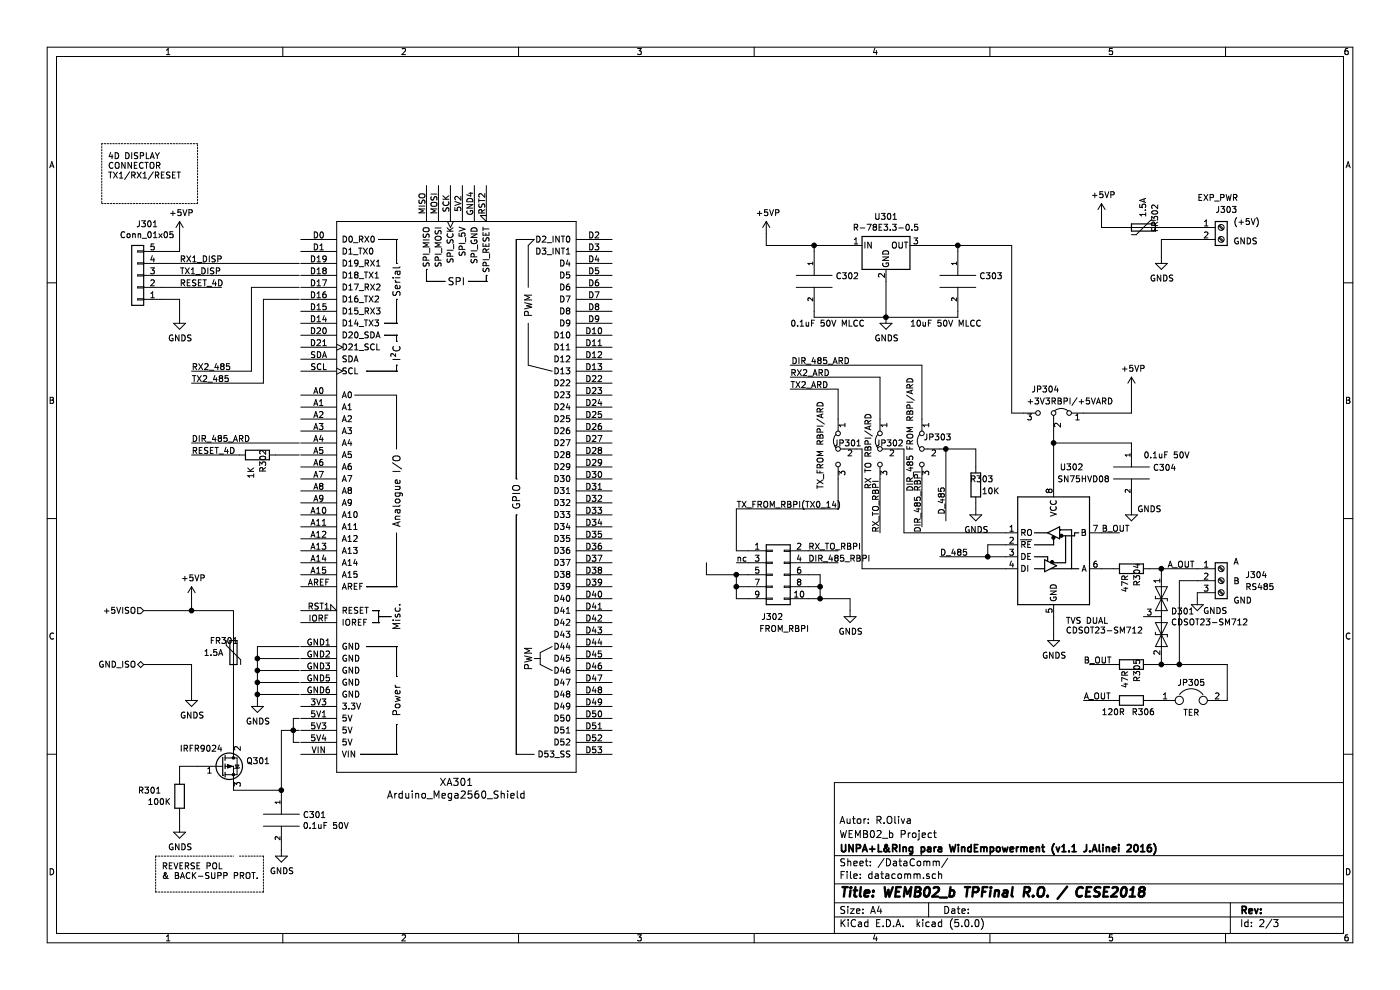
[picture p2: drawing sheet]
EESchema Schematic File Version 4
LIBS:WEMB02_b-cache
EELAYER 26 0
EELAYER END
$Descr A4 11693 8268
encoding utf-8
Sheet 2 3
Title "WEMB02_b TPFinal R.O. / CESE2018"
Date ""
Rev ""
Comp "UNPA+L&RIng para WindEmpowerment (v1.1 J.Alinei 2016)"
Comment1 "WEMB02_b Project"
Comment2 "Autor: R.Oliva"
Comment3 ""
Comment4 ""
$EndDescr
$Comp
L arduino:Arduino_Mega2560_Shield XA301
U 1 1
P 3812 4150
F 0 "XA301" H 3812 1770 60  0000 C CNN
F 1 "Arduino_Mega2560_Shield" H 3812 1664 60  0000 C CNN
F 2 "Mainboard_footprints:ARDUINO_MEGA82560_REV3" H 4512 6900 60  0001 C CNN
F 3 "https://store.arduino.cc/arduino-mega-2560-rev3" H 4512 6900 60  0001 C CNN
	1    3812 4150
	1    0    0    -1  
$EndComp
$Comp
L Interface_UART:MAX485E U302
U 1 1
P 8800 4550
F 0 "U302" H 8950 5200 50  0000 C CNN
F 1 "SN75HVD08" H 9050 5100 50  0000 C CNN
F 2 "Package_SO:SOIC-8_3.9x4.9mm_P1.27mm" H 8800 3850 50  0001 C CNN
F 3 "https://datasheets.maximintegrated.com/en/ds/MAX1487E-MAX491E.pdf" H 8800 4600 50  0001 C CNN
	1    8800 4550
	1    0    0    -1  
$EndComp
$Comp
L Connector:Screw_Terminal_01x03 J304
U 1 1
P 10200 4850
F 0 "J304" H 10400 4900 50  0000 L CNN
F 1 "RS485" H 10400 4800 50  0000 L CNN
F 2 "TerminalBlock:TerminalBlock_bornier-3_P5.08mm" H 10200 4850 50  0001 C CNN
F 3 "~" H 10200 4850 50  0001 C CNN
	1    10200 4850
	1    0    0    -1  
$EndComp
Text HLabel 1200 5100 0    50   Input ~ 0
+5VISO
Wire Wire Line
	1200 5100 1600 5100
Wire Wire Line
	1600 5100 1600 5000
$Comp
L power:+5VP #PWR0126
U 1 1
P 1600 5000
F 0 "#PWR0126" H 1600 4850 50  0001 C CNN
F 1 "+5VP" H 1615 5173 50  0000 C CNN
F 2 "" H 1600 5000 50  0001 C CNN
F 3 "" H 1600 5000 50  0001 C CNN
	1    1600 5000
	1    0    0    -1  
$EndComp
Text HLabel 1200 5550 0    50   BiDi ~ 0
GND_ISO
Wire Wire Line
	1200 5550 1600 5550
Wire Wire Line
	1600 5550 1600 5800
$Comp
L power:GNDS #PWR0127
U 1 1
P 1600 5800
F 0 "#PWR0127" H 1600 5550 50  0001 C CNN
F 1 "GNDS" H 1605 5627 50  0000 C CNN
F 2 "" H 1600 5800 50  0001 C CNN
F 3 "" H 1600 5800 50  0001 C CNN
	1    1600 5800
	1    0    0    -1  
$EndComp
Wire Wire Line
	2500 5400 2150 5400
Wire Wire Line
	2150 5400 2150 5500
Wire Wire Line
	2500 5500 2150 5500
Connection ~ 2150 5500
Wire Wire Line
	2150 5500 2150 5600
Wire Wire Line
	2500 5600 2150 5600
Connection ~ 2150 5600
Wire Wire Line
	2150 5600 2150 5700
Wire Wire Line
	2500 5700 2150 5700
Connection ~ 2150 5700
Wire Wire Line
	2150 5700 2150 5800
Wire Wire Line
	2500 5800 2150 5800
Wire Wire Line
	2150 5800 2150 5850
Connection ~ 2150 5800
$Comp
L power:GNDS #PWR0128
U 1 1
P 2150 5850
F 0 "#PWR0128" H 2150 5600 50  0001 C CNN
F 1 "GNDS" H 2155 5677 50  0000 C CNN
F 2 "" H 2150 5850 50  0001 C CNN
F 3 "" H 2150 5850 50  0001 C CNN
	1    2150 5850
	1    0    0    -1  
$EndComp
Wire Wire Line
	2500 6000 2450 6000
Wire Wire Line
	2450 6200 2500 6200
Wire Wire Line
	2450 6000 2450 6100
Wire Wire Line
	2500 6100 2450 6100
Connection ~ 2450 6100
Wire Wire Line
	2450 6100 2450 6200
Wire Wire Line
	1950 5100 1600 5100
Connection ~ 1600 5100
$Comp
L pspice:CAP C?
U 1 1
P 2350 6850
AR Path="/5BBA1300/5BBFCE2E" Ref="C?"  Part="1" 
AR Path="/5BBA133B/5BBFCE2E" Ref="C301"  Part="1" 
F 0 "C301" H 2528 6896 50  0000 L CNN
F 1 "0.1uF 50V" H 2528 6805 50  0000 L CNN
F 2 "Capacitor_SMD:C_0805_2012Metric_Pad1.15x1.40mm_HandSolder" H 2350 6850 50  0001 C CNN
F 3 "" H 2350 6850 50  0001 C CNN
	1    2350 6850
	1    0    0    -1  
$EndComp
$Comp
L power:GNDS #PWR0129
U 1 1
P 2350 7100
F 0 "#PWR0129" H 2350 6850 50  0001 C CNN
F 1 "GNDS" H 2355 6927 50  0000 C CNN
F 2 "" H 2350 7100 50  0001 C CNN
F 3 "" H 2350 7100 50  0001 C CNN
	1    2350 7100
	1    0    0    -1  
$EndComp
$Comp
L Connector_Generic:Conn_01x05 J301
U 1 1
P 1150 2300
F 0 "J301" H 1070 1875 50  0000 C CNN
F 1 "Conn_01x05" H 1070 1966 50  0000 C CNN
F 2 "Connector_Molex:Molex_KK-254_AE-6410-05A_1x05_P2.54mm_Vertical" H 1150 2300 50  0001 C CNN
F 3 "~" H 1150 2300 50  0001 C CNN
	1    1150 2300
	-1   0    0    1   
$EndComp
Wire Wire Line
	1350 2200 2500 2200
Wire Wire Line
	1350 2300 2500 2300
Text Label 1600 3800 0    50   ~ 0
RESET_4D
Wire Wire Line
	1350 2400 1850 2400
Text Label 1500 2400 0    50   ~ 0
RESET_4D
Wire Wire Line
	1350 2500 1500 2500
Wire Wire Line
	1500 2500 1500 2650
$Comp
L power:GNDS #PWR0302
U 1 1
P 1500 2650
F 0 "#PWR0302" H 1500 2400 50  0001 C CNN
F 1 "GNDS" H 1505 2477 50  0000 C CNN
F 2 "" H 1500 2650 50  0001 C CNN
F 3 "" H 1500 2650 50  0001 C CNN
	1    1500 2650
	1    0    0    -1  
$EndComp
Wire Wire Line
	1350 2100 1500 2100
Wire Wire Line
	1500 2100 1500 1950
$Comp
L power:+5VP #PWR0301
U 1 1
P 1500 1950
F 0 "#PWR0301" H 1500 1800 50  0001 C CNN
F 1 "+5VP" H 1515 2123 50  0000 C CNN
F 2 "" H 1500 1950 50  0001 C CNN
F 3 "" H 1500 1950 50  0001 C CNN
	1    1500 1950
	1    0    0    -1  
$EndComp
$Comp
L Device:Q_PMOS_GDS Q301
U 1 1
P 1850 6400
F 0 "Q301" H 2056 6446 50  0000 L CNN
F 1 "IRFR9024" H 1500 6550 50  0000 L CNN
F 2 "Package_TO_SOT_SMD:TO-252-3_TabPin4" H 2050 6500 50  0001 C CNN
F 3 "~" H 1850 6400 50  0001 C CNN
	1    1850 6400
	1    0    0    -1  
$EndComp
Wire Wire Line
	1950 6600 2350 6600
Wire Wire Line
	2350 6600 2350 6100
Wire Wire Line
	2350 6100 2450 6100
Connection ~ 2350 6600
$Comp
L Device:R R?
U 1 1
P 1500 6650
AR Path="/5BBA1300/5BC00178" Ref="R?"  Part="1" 
AR Path="/5BBA133B/5BC00178" Ref="R301"  Part="1" 
F 0 "R301" H 1650 6700 50  0000 L CNN
F 1 "100K" H 1570 6605 50  0000 L CNN
F 2 "Resistor_SMD:R_0805_2012Metric_Pad1.15x1.40mm_HandSolder" V 1430 6650 50  0001 C CNN
F 3 "~" H 1500 6650 50  0001 C CNN
	1    1500 6650
	-1   0    0    -1  
$EndComp
Wire Wire Line
	1650 6400 1500 6400
Wire Wire Line
	1500 6400 1500 6500
Wire Wire Line
	1500 6800 1500 6900
$Comp
L power:GNDS #PWR0303
U 1 1
P 1500 6900
F 0 "#PWR0303" H 1500 6650 50  0001 C CNN
F 1 "GNDS" H 1505 6727 50  0000 C CNN
F 2 "" H 1500 6900 50  0001 C CNN
F 3 "" H 1500 6900 50  0001 C CNN
	1    1500 6900
	1    0    0    -1  
$EndComp
Wire Notes Line
	850  1700 1650 1700
Wire Notes Line
	1650 1700 1650 1200
Wire Notes Line
	1650 1200 850  1200
Wire Notes Line
	850  1200 850  1700
Text Notes 900  1500 0    50   ~ 0
4D DISPLAY\nCONNECTOR\nTX1/RX1/RESET\n
Wire Notes Line
	1300 7150 1950 7150
Text Notes 1350 7350 0    50   ~ 0
REVERSE POL\n& BACK-SUPP PROT.\n
Wire Notes Line
	2000 7150 2200 7150
Wire Notes Line
	2200 7150 2200 7450
Wire Notes Line
	1300 7450 2200 7450
Wire Notes Line
	1300 7150 1300 7450
Wire Wire Line
	1950 5300 1950 5100
$Comp
L Device:Polyfuse FR301
U 1 1
P 1950 5450
F 0 "FR301" H 1750 5550 50  0000 L CNN
F 1 "1.5A" H 1700 5450 50  0000 L CNN
F 2 "Capacitor_THT:C_Disc_D4.3mm_W1.9mm_P5.00mm" H 2000 5250 50  0001 L CNN
F 3 "~" H 1950 5450 50  0001 C CNN
	1    1950 5450
	1    0    0    -1  
$EndComp
Wire Wire Line
	1950 5600 1950 6200
Text Label 1600 3700 0    50   ~ 0
DIR_485_ARD
Wire Wire Line
	2500 2400 2100 2400
Wire Wire Line
	2100 2400 2100 3100
Wire Wire Line
	2100 3100 1600 3100
Wire Wire Line
	1600 3200 2200 3200
Wire Wire Line
	2200 3200 2200 2500
Wire Wire Line
	2200 2500 2500 2500
Text Label 1600 3100 0    50   ~ 0
RX2_485
Text Label 1600 3200 0    50   ~ 0
TX2_485
Text Label 1500 2200 0    50   ~ 0
RX1_DISP
Text Label 1500 2300 0    50   ~ 0
TX1_DISP
$Comp
L Connector_Generic:Conn_02x05_Odd_Even J302
U 1 1
P 6450 4800
F 0 "J302" H 6450 4450 50  0000 C CNN
F 1 "FROM_RBPI" H 6550 4350 50  0000 C CNN
F 2 "Connector_IDC:IDC-Header_2x05_P2.54mm_Vertical" H 6450 4800 50  0001 C CNN
F 3 "~" H 6450 4800 50  0001 C CNN
	1    6450 4800
	1    0    0    -1  
$EndComp
$Comp
L Jumper:Jumper_3_Bridged12 JP?
U 1 1
P 7000 3750
AR Path="/5BBA1300/5BC060B2" Ref="JP?"  Part="1" 
AR Path="/5BBA133B/5BC060B2" Ref="JP301"  Part="1" 
F 0 "JP301" V 6950 3550 50  0000 L CNN
F 1 "TX_FROM RBPI/ARD" H 6600 3900 50  0000 L CNN
F 2 "Connector_PinHeader_2.54mm:PinHeader_1x03_P2.54mm_Vertical" H 7000 3750 50  0001 C CNN
F 3 "~" H 7000 3750 50  0001 C CNN
	1    7000 3750
	0    -1   1    0   
$EndComp
$Comp
L Jumper:Jumper_3_Bridged12 JP?
U 1 1
P 7350 3750
AR Path="/5BBA1300/5BC072D9" Ref="JP?"  Part="1" 
AR Path="/5BBA133B/5BC072D9" Ref="JP302"  Part="1" 
F 0 "JP302" V 7300 3550 50  0000 L CNN
F 1 "RX TO RBPI/ARD" H 7050 3850 50  0000 L CNN
F 2 "Connector_PinHeader_2.54mm:PinHeader_1x03_P2.54mm_Vertical" H 7350 3750 50  0001 C CNN
F 3 "~" H 7350 3750 50  0001 C CNN
	1    7350 3750
	0    -1   1    0   
$EndComp
$Comp
L Jumper:Jumper_3_Bridged12 JP?
U 1 1
P 7700 3750
AR Path="/5BBA1300/5BC0730B" Ref="JP?"  Part="1" 
AR Path="/5BBA133B/5BC0730B" Ref="JP303"  Part="1" 
F 0 "JP303" V 7600 3500 50  0000 L CNN
F 1 "DIR_485 FROM RBPI/ARD" H 7100 3850 50  0000 L CNN
F 2 "Connector_PinHeader_2.54mm:PinHeader_1x03_P2.54mm_Vertical" H 7700 3750 50  0001 C CNN
F 3 "~" H 7700 3750 50  0001 C CNN
	1    7700 3750
	0    -1   1    0   
$EndComp
$Comp
L Jumper:Jumper_3_Bridged12 JP?
U 1 1
P 8800 3450
AR Path="/5BBA1300/5BC0733F" Ref="JP?"  Part="1" 
AR Path="/5BBA133B/5BC0733F" Ref="JP304"  Part="1" 
F 0 "JP304" H 8750 3650 50  0000 L CNN
F 1 "+3V3RBPI/+5VARD" H 8300 3550 50  0000 L CNN
F 2 "Connector_PinHeader_2.54mm:PinHeader_1x03_P2.54mm_Vertical" H 8800 3450 50  0001 C CNN
F 3 "~" H 8800 3450 50  0001 C CNN
	1    8800 3450
	-1   0    0    -1  
$EndComp
Wire Wire Line
	6250 4600 6150 4600
Wire Wire Line
	6150 4600 6150 4250
Wire Wire Line
	6150 4250 7000 4250
Wire Wire Line
	7000 4000 7000 4250
Wire Wire Line
	7500 3750 7550 3750
Wire Wire Line
	7550 3750 7550 4450
Wire Wire Line
	7550 4450 8400 4450
Wire Wire Line
	7150 3750 7200 3750
Wire Wire Line
	7200 3750 7200 4750
Wire Wire Line
	7200 4750 8400 4750
Wire Wire Line
	8800 5150 8800 5300
$Comp
L power:GNDS #PWR0308
U 1 1
P 8800 5300
F 0 "#PWR0308" H 8800 5050 50  0001 C CNN
F 1 "GNDS" H 8805 5127 50  0000 C CNN
F 2 "" H 8800 5300 50  0001 C CNN
F 3 "" H 8800 5300 50  0001 C CNN
	1    8800 5300
	1    0    0    -1  
$EndComp
Wire Wire Line
	6750 4600 7000 4600
Wire Wire Line
	6750 4700 7000 4700
Wire Wire Line
	8400 4550 8250 4550
Wire Wire Line
	8250 4550 8250 4650
Wire Wire Line
	8250 4650 8400 4650
Wire Wire Line
	8250 4650 7850 4650
Connection ~ 8250 4650
Wire Wire Line
	7850 3750 7900 3750
Wire Wire Line
	7900 3750 7900 4350
Wire Wire Line
	7000 3250 6600 3250
Wire Wire Line
	7000 3250 7000 3500
Wire Wire Line
	7350 3500 7350 3150
Wire Wire Line
	7350 3150 6600 3150
Wire Wire Line
	7700 3500 7700 3050
Wire Wire Line
	7700 3050 6600 3050
Wire Wire Line
	8800 3600 8800 3700
$Comp
L Regulator_Switching:R-781.5-0.5 U?
U 1 1
P 7400 2050
AR Path="/5BBA1300/5BC19A3B" Ref="U?"  Part="1" 
AR Path="/5BBA133B/5BC19A3B" Ref="U301"  Part="1" 
F 0 "U301" H 7400 2292 50  0000 C CNN
F 1 "R-78E3.3-0.5" H 7400 2201 50  0000 C CNN
F 2 "Converter_DCDC:Converter_DCDC_RECOM_R-78E-0.5_THT" H 7450 1800 50  0001 L CIN
F 3 "https://www.recom-power.com/pdf/Innoline/R-78xx-0.5.pdf" H 7400 2050 50  0001 C CNN
	1    7400 2050
	1    0    0    -1  
$EndComp
$Comp
L pspice:CAP C?
U 1 1
P 6800 2350
AR Path="/5BBA1300/5BC19A42" Ref="C?"  Part="1" 
AR Path="/5BBA133B/5BC19A42" Ref="C302"  Part="1" 
F 0 "C302" H 6978 2396 50  0000 L CNN
F 1 "0.1uF 50V MLCC" H 6600 2000 50  0000 L CNN
F 2 "Capacitor_SMD:C_0805_2012Metric_Pad1.15x1.40mm_HandSolder" H 6800 2350 50  0001 C CNN
F 3 "" H 6800 2350 50  0001 C CNN
	1    6800 2350
	1    0    0    -1  
$EndComp
$Comp
L pspice:CAP C?
U 1 1
P 8000 2350
AR Path="/5BBA1300/5BC19A49" Ref="C?"  Part="1" 
AR Path="/5BBA133B/5BC19A49" Ref="C303"  Part="1" 
F 0 "C303" H 8178 2396 50  0000 L CNN
F 1 "10uF 50V MLCC" H 7600 2000 50  0000 L CNN
F 2 "Capacitor_SMD:C_1210_3225Metric_Pad1.42x2.65mm_HandSolder" H 8000 2350 50  0001 C CNN
F 3 "" H 8000 2350 50  0001 C CNN
	1    8000 2350
	1    0    0    -1  
$EndComp
Wire Wire Line
	6800 2100 6800 2050
Connection ~ 6800 2050
Wire Wire Line
	6800 2050 7100 2050
Wire Wire Line
	7700 2050 8000 2050
Wire Wire Line
	8000 2050 8000 2100
Connection ~ 8000 2050
Wire Wire Line
	8000 2600 8000 2650
Wire Wire Line
	8000 2650 7400 2650
Wire Wire Line
	6800 2650 6800 2600
Wire Wire Line
	7400 2350 7400 2650
Connection ~ 7400 2650
Wire Wire Line
	7400 2650 6800 2650
Wire Wire Line
	8000 2050 8450 2050
Wire Wire Line
	6400 2050 6800 2050
$Comp
L power:GNDS #PWR0306
U 1 1
P 7400 2650
F 0 "#PWR0306" H 7400 2400 50  0001 C CNN
F 1 "GNDS" H 7405 2477 50  0000 C CNN
F 2 "" H 7400 2650 50  0001 C CNN
F 3 "" H 7400 2650 50  0001 C CNN
	1    7400 2650
	1    0    0    -1  
$EndComp
Wire Wire Line
	8550 3450 8450 3450
Wire Wire Line
	8450 3450 8450 2050
$Comp
L power:+5VP #PWR0304
U 1 1
P 6400 1950
F 0 "#PWR0304" H 6400 1800 50  0001 C CNN
F 1 "+5VP" H 6415 2123 50  0000 C CNN
F 2 "" H 6400 1950 50  0001 C CNN
F 3 "" H 6400 1950 50  0001 C CNN
	1    6400 1950
	1    0    0    -1  
$EndComp
Wire Wire Line
	6400 1950 6400 2050
Text Label 6150 4250 0    50   ~ 0
TX_FROM_RBPI(TX0_14)
Text Label 7900 4300 1    50   ~ 0
D_485
Text Label 6750 4700 0    50   ~ 0
DIR_485_RBPI
Text Label 6750 4600 0    50   ~ 0
RX_TO_RBPI
Text Label 7350 4450 1    50   ~ 0
RX_TO_RBPI
Text Label 7700 4450 1    50   ~ 0
DIR_485_RBPI
Text Label 7100 3050 2    50   ~ 0
DIR_485_ARD
Text Label 6600 3150 0    50   ~ 0
RX2_ARD
Text Label 6600 3250 0    50   ~ 0
TX2_ARD
Text Label 7850 4650 0    50   ~ 0
D_485
$Comp
L Device:R R?
U 1 1
P 8150 4050
AR Path="/5BBA1300/5BC240F2" Ref="R?"  Part="1" 
AR Path="/5BBA133B/5BC240F2" Ref="R303"  Part="1" 
F 0 "R303" H 8000 4100 50  0000 L CNN
F 1 "10K" H 7950 4000 50  0000 L CNN
F 2 "Resistor_SMD:R_0805_2012Metric_Pad1.15x1.40mm_HandSolder" V 8080 4050 50  0001 C CNN
F 3 "~" H 8150 4050 50  0001 C CNN
	1    8150 4050
	-1   0    0    -1  
$EndComp
Wire Wire Line
	7900 3750 8150 3750
Wire Wire Line
	8150 3750 8150 3900
Connection ~ 7900 3750
$Comp
L power:GNDS #PWR0307
U 1 1
P 8150 4250
F 0 "#PWR0307" H 8150 4000 50  0001 C CNN
F 1 "GNDS" H 8155 4077 50  0000 C CNN
F 2 "" H 8150 4250 50  0001 C CNN
F 3 "" H 8150 4250 50  0001 C CNN
	1    8150 4250
	1    0    0    -1  
$EndComp
Wire Wire Line
	8150 4200 8150 4250
Wire Wire Line
	6150 4700 6250 4700
Text Label 6150 4700 0    50   ~ 0
nc
Wire Wire Line
	6250 4800 6150 4800
Wire Wire Line
	6150 4800 6150 4900
Wire Wire Line
	6150 5000 6250 5000
Wire Wire Line
	6250 4900 6150 4900
Connection ~ 6150 4900
Wire Wire Line
	6150 4900 6150 5000
Wire Wire Line
	6150 4800 5900 4800
Wire Wire Line
	5900 4800 5900 4700
Connection ~ 6150 4800
Wire Wire Line
	6750 5000 6850 5000
Wire Wire Line
	6850 5000 6850 4900
Wire Wire Line
	6850 4800 6750 4800
Wire Wire Line
	6750 4900 6850 4900
Connection ~ 6850 4900
Wire Wire Line
	6850 4900 6850 4800
Wire Wire Line
	6850 5000 7100 5000
Wire Wire Line
	7100 5000 7100 5100
Connection ~ 6850 5000
$Comp
L power:GNDS #PWR0305
U 1 1
P 7100 5100
F 0 "#PWR0305" H 7100 4850 50  0001 C CNN
F 1 "GNDS" H 7105 4927 50  0000 C CNN
F 2 "" H 7100 5100 50  0001 C CNN
F 3 "" H 7100 5100 50  0001 C CNN
	1    7100 5100
	1    0    0    -1  
$EndComp
$Comp
L pspice:CAP C?
U 1 1
P 9450 3950
AR Path="/5BBA1300/5BC48827" Ref="C?"  Part="1" 
AR Path="/5BBA133B/5BC48827" Ref="C304"  Part="1" 
F 0 "C304" H 9628 3996 50  0000 L CNN
F 1 "0.1uF 50V" H 9550 4100 50  0000 L CNN
F 2 "Capacitor_SMD:C_0805_2012Metric_Pad1.15x1.40mm_HandSolder" H 9450 3950 50  0001 C CNN
F 3 "" H 9450 3950 50  0001 C CNN
	1    9450 3950
	1    0    0    -1  
$EndComp
Wire Wire Line
	8800 3700 9450 3700
Connection ~ 8800 3700
Wire Wire Line
	8800 3700 8800 4050
Wire Wire Line
	9450 4200 9450 4250
$Comp
L power:GNDS #PWR0310
U 1 1
P 9450 4250
F 0 "#PWR0310" H 9450 4000 50  0001 C CNN
F 1 "GNDS" H 9600 4250 50  0000 C CNN
F 2 "" H 9450 4250 50  0001 C CNN
F 3 "" H 9450 4250 50  0001 C CNN
	1    9450 4250
	1    0    0    -1  
$EndComp
$Comp
L Device:R R?
U 1 1
P 9450 4750
AR Path="/5BBA1300/5BC50AE3" Ref="R?"  Part="1" 
AR Path="/5BBA133B/5BC50AE3" Ref="R304"  Part="1" 
F 0 "R304" H 9300 4800 50  0000 L CNN
F 1 "47R" H 9250 4700 50  0000 L CNN
F 2 "Resistor_SMD:R_0805_2012Metric_Pad1.15x1.40mm_HandSolder" V 9380 4750 50  0001 C CNN
F 3 "~" H 9450 4750 50  0001 C CNN
	1    9450 4750
	0    1    -1   0   
$EndComp
$Comp
L Device:R R?
U 1 1
P 9450 5550
AR Path="/5BBA1300/5BC50C12" Ref="R?"  Part="1" 
AR Path="/5BBA133B/5BC50C12" Ref="R305"  Part="1" 
F 0 "R305" H 9300 5600 50  0000 L CNN
F 1 "47R" H 9250 5500 50  0000 L CNN
F 2 "Resistor_SMD:R_0805_2012Metric_Pad1.15x1.40mm_HandSolder" V 9380 5550 50  0001 C CNN
F 3 "~" H 9450 5550 50  0001 C CNN
	1    9450 5550
	0    1    -1   0   
$EndComp
Wire Wire Line
	9200 4750 9300 4750
Text Notes 8900 5300 0    50   ~ 0
TVS DUAL\nCDSOT23-SM712
Wire Wire Line
	9200 4450 9350 4450
Text Label 9200 4450 0    50   ~ 0
B_OUT
Wire Wire Line
	9600 5550 9700 5550
Wire Wire Line
	9850 4850 10000 4850
Wire Wire Line
	9600 4750 9700 4750
Wire Wire Line
	9100 5550 9300 5550
Text Label 9050 5550 0    50   ~ 0
B_OUT
$Comp
L Device:D_TVS_x2_AAC D301
U 1 1
P 9700 5150
F 0 "D301" V 9654 5229 50  0000 L CNN
F 1 "CDSOT23-SM712" V 9745 5229 50  0000 L CNN
F 2 "Package_TO_SOT_SMD:SOT-323_SC-70_Handsoldering" H 9550 5150 50  0001 C CNN
F 3 "~" H 9550 5150 50  0001 C CNN
	1    9700 5150
	0    1    1    0   
$EndComp
Wire Wire Line
	9700 4800 9700 4750
Connection ~ 9700 4750
Wire Wire Line
	9700 4750 10000 4750
Wire Wire Line
	9700 5550 9700 5500
Connection ~ 9700 5550
Wire Wire Line
	9700 5550 9850 5550
Wire Wire Line
	9850 4850 9850 5550
$Comp
L power:GNDS #PWR0312
U 1 1
P 10000 5000
F 0 "#PWR0312" H 10000 4750 50  0001 C CNN
F 1 "GNDS" H 10150 4900 50  0000 C CNN
F 2 "" H 10000 5000 50  0001 C CNN
F 3 "" H 10000 5000 50  0001 C CNN
	1    10000 5000
	1    0    0    -1  
$EndComp
Wire Wire Line
	10000 5000 10000 4950
Text Notes 10300 5050 0    50   ~ 0
A\n\nB\n\nGND
$Comp
L Device:R R?
U 1 1
P 9450 5850
AR Path="/5BBA1300/5BC820E6" Ref="R?"  Part="1" 
AR Path="/5BBA133B/5BC820E6" Ref="R306"  Part="1" 
F 0 "R306" V 9350 5850 50  0000 L CNN
F 1 "120R" V 9350 5600 50  0000 L CNN
F 2 "Resistor_SMD:R_0805_2012Metric_Pad1.15x1.40mm_HandSolder" V 9380 5850 50  0001 C CNN
F 3 "~" H 9450 5850 50  0001 C CNN
	1    9450 5850
	0    1    -1   0   
$EndComp
Wire Wire Line
	9050 5850 9300 5850
Wire Wire Line
	9600 5850 9650 5850
$Comp
L Device:Jumper JP305
U 1 1
P 9950 5850
F 0 "JP305" H 9950 6000 50  0000 C CNN
F 1 "TER" H 9950 5750 50  0000 C CNN
F 2 "Connector_PinHeader_2.54mm:PinHeader_1x02_P2.54mm_Vertical" H 9950 5850 50  0001 C CNN
F 3 "~" H 9950 5850 50  0001 C CNN
	1    9950 5850
	1    0    0    -1  
$EndComp
Wire Wire Line
	9850 5550 10250 5550
Wire Wire Line
	10250 5550 10250 5850
Connection ~ 9850 5550
Text Label 9750 4750 0    50   ~ 0
A_OUT
Text Label 9050 5850 0    50   ~ 0
A_OUT
$Comp
L Connector:Screw_Terminal_01x02 J303
U 1 1
P 10200 1900
F 0 "J303" H 10150 2050 50  0000 L CNN
F 1 "EXP_PWR" H 10000 2150 50  0000 L CNN
F 2 "TerminalBlock_RND:TerminalBlock_RND_205-00232_1x02_P5.08mm_Horizontal" H 10200 1900 50  0001 C CNN
F 3 "~" H 10200 1900 50  0001 C CNN
	1    10200 1900
	1    0    0    -1  
$EndComp
Wire Wire Line
	10000 1900 9700 1900
Wire Wire Line
	9400 1900 9200 1900
Wire Wire Line
	10000 2000 9700 2000
Wire Wire Line
	9700 2000 9700 2150
$Comp
L power:GNDS #PWR0311
U 1 1
P 9700 2150
F 0 "#PWR0311" H 9700 1900 50  0001 C CNN
F 1 "GNDS" H 9705 1977 50  0000 C CNN
F 2 "" H 9700 2150 50  0001 C CNN
F 3 "" H 9700 2150 50  0001 C CNN
	1    9700 2150
	1    0    0    -1  
$EndComp
$Comp
L Device:Polyfuse FR302
U 1 1
P 9550 1900
F 0 "FR302" H 9350 2000 50  0000 L CNN
F 1 "1.5A" H 9300 1900 50  0000 L CNN
F 2 "Capacitor_THT:C_Disc_D4.3mm_W1.9mm_P5.00mm" H 9600 1700 50  0001 L CNN
F 3 "~" H 9550 1900 50  0001 C CNN
	1    9550 1900
	0    1    1    0   
$EndComp
$Comp
L power:+5VP #PWR0309
U 1 1
P 9200 1800
F 0 "#PWR0309" H 9200 1650 50  0001 C CNN
F 1 "+5VP" H 9215 1973 50  0000 C CNN
F 2 "" H 9200 1800 50  0001 C CNN
F 3 "" H 9200 1800 50  0001 C CNN
	1    9200 1800
	1    0    0    -1  
$EndComp
Wire Wire Line
	9200 1800 9200 1900
Text Notes 10300 2050 0    50   ~ 0
(+5V)\n\nGNDS\n
$Comp
L Device:R R?
U 1 1
P 2150 3800
AR Path="/5BBA1300/5BCA1714" Ref="R?"  Part="1" 
AR Path="/5BBA133B/5BCA1714" Ref="R302"  Part="1" 
F 0 "R302" H 2000 3850 50  0000 L CNN
F 1 "1K" H 1950 3750 50  0000 L CNN
F 2 "Resistor_SMD:R_0805_2012Metric_Pad1.15x1.40mm_HandSolder" V 2080 3800 50  0001 C CNN
F 3 "~" H 2150 3800 50  0001 C CNN
	1    2150 3800
	0    1    -1   0   
$EndComp
Wire Wire Line
	2300 3800 2500 3800
Wire Wire Line
	1600 3800 2000 3800
Wire Wire Line
	1600 3700 2500 3700
Wire Wire Line
	7350 4000 7350 4450
Wire Wire Line
	7700 4000 7700 4400
Wire Wire Line
	9050 3450 9450 3450
Wire Wire Line
	9450 3450 9450 3250
$Comp
L power:+5VP #PWR0130
U 1 1
P 9450 3250
F 0 "#PWR0130" H 9450 3100 50  0001 C CNN
F 1 "+5VP" H 9465 3423 50  0000 C CNN
F 2 "" H 9450 3250 50  0001 C CNN
F 3 "" H 9450 3250 50  0001 C CNN
	1    9450 3250
	1    0    0    -1  
$EndComp
$EndSCHEMATC
